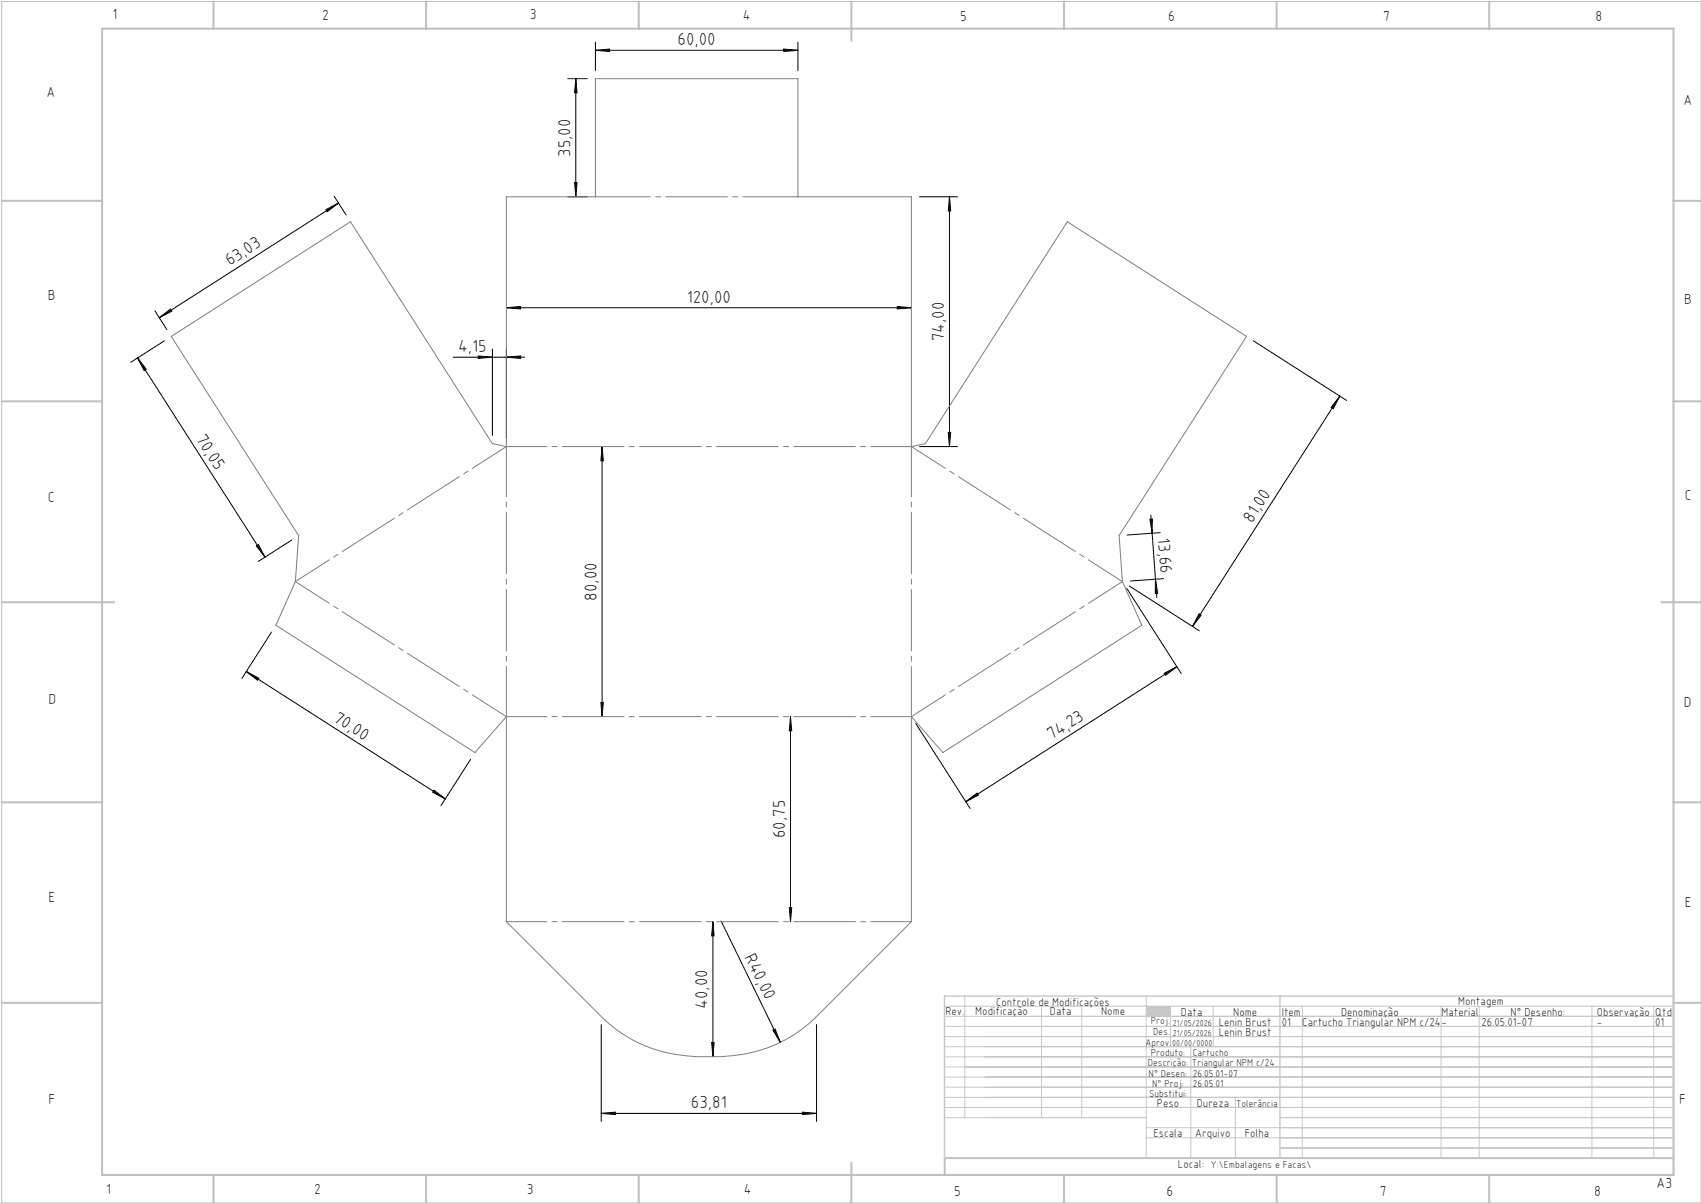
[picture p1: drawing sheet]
<svg xmlns="http://www.w3.org/2000/svg" width="420mm" height="297mm" viewBox="0 0 420 297" stroke-linecap="round" stroke-linejoin="round" font-family="sans-serif">
<path d="M.4 .4h419.6v296.6h-419.6z" fill="none" stroke="#c0c0c0" stroke-width=".25"/>
<g fill="none" stroke="#c0c0c0" stroke-width=".5">
<path d="M25.2 7.1h388v283h-388zM52.7 .4v6.7M105.2 .4v6.7M157.7 .4v6.7M210.2 .4v9.7M262.7 .4v6.7M315.2 .4v6.7M367.7 .4v6.7M.4 49.6h24.8M413.2 49.6h6.8M.4 99.1h24.8M413.2 99.1h6.8"/>
<path d="M.4 148.7h27.8M410.2 148.7h9.8M.4 198.1h24.8M413.2 198.1h6.8M.4 247.6h24.8M413.2 247.6h6.8M52.7 290.1v6.9M105.2 290.1v6.9M157.7 290.1v6.9M210.2 287.1v9.9M262.7 290.1v6.9M315.2 290.1v6.9"/>
<path d="M367.7 290.1v6.9M413.2 285.9h-179.9v4.2"/>
</g>
<g fill="none" stroke="#c3c8d2" stroke-width=".25">
<path d="M233.2 250.9h180M233.2 248.4h180M233.2 253.4h180M233.2 255.9h180M233.2 258.4h180M238.2 245.9v30M257.2 248.4v27.5M267.1 248.4v27.5M283 245.9v40M289 248.4v10M294 258.4v27.5M299.6 248.4v10"/>
<path d="M321.5 248.4v37.5M355.8 248.4v37.5M365.2 248.4v37.5M393.1 248.4v37.5M408.3 248.4v37.5M233.2 260.9h180M233.2 263.4h180M233.2 265.9h180M233.2 268.4h180M233.2 270.9h180M233.2 273.4h180M233.2 275.9h49.8"/>
<path d="M283 278.4h130.2M305 270.9v15M316 275.9h97.2M283 280.9h130.2M316 283.4h97.2"/>
</g>
<path d="M233.2 245.9h180v40h-180zM316 245.9v40" fill="none" stroke="#c3c8d2" stroke-width=".35"/>
<path d="M283 248.4h6v2.5h-6z" fill-rule="evenodd" fill="#c3c8d2"/>
<g fill="none" stroke="#000" stroke-width=".25">
<path d="M140.2 19.4h4.8M142.2 19.4v29.2M142.2 19.4l.3 3.5h-.6zM147 12.4l3.5-.3v.6zM147 10.4v7M147 12.4h50M193.5 12.1l3.5 .3-3.5 .3zM197 10.4v7M80.5 51.8l3.1-1.7-2.8 2.2zM82.5 48.4l3 4.7M83.6 50.1l-44.3 28.3M140.2 48.6h4.8"/>
<path d="M141.9 45.1h.6l-.3 3.5zM227 48.6h9.4M234.4 48.6l.3 3.5h-.6zM234.4 48.6v61.7M38.3 76.8l2.9 4.6M39.3 78.4l2.8-2.1 .3 .5zM125 76l3.5-.3v.6zM125 76h100M221.5 75.7l3.5 .3-3.5 .3zM34 88.4l2.1 2.8-.5 .3zM34 88.4l31.4 49.2M40.6 84.1l-8.3 5.4"/>
<path d="M111.9 88.2h17.6M118.1 87.9l3.5 .3-3.5 .3zM121.6 86.2v21.3M125 88.2l3.5-.3v.6zM125 86.2v22.1M309.5 84.1l23 14.8M330.8 97.8l-36.4 56.9M330.8 97.8l-1.6 3.1-.5-.3zM148.7 110.3l.3 3.5h-.6zM148.7 110.3v66.6M227 110.3h9.4M234.1 106.8h.6l-.3 3.5z"/>
<path d="M63.3 134.8l.5-.4 1.6 3.2zM72.1 133.3l-8.4 5.3M283.9 128.2l.6-.1v3.5zM284.2 127.2l1.4 20.3M286.5 131.5l-8.2 .6M67 156l-7.3 11.5M278.2 145.3l13.5 21M278.8 144.7l17.3 11M285.3 143l.5 3.5h-.6zM287.3 142.9l-8.2 .5M296.1 151.5l.5 .4-2.2 2.8zM60.8 165.8l49.1 31.4"/>
<path d="M60.8 165.8l3.1 1.6-.3 .5zM148.4 173.4h.6l-.3 3.5zM195.2 176.9l.3 3.5h-.6zM195.2 176.9v50.6M226.1 178.6l13.5 21M287.5 166.2l3.1-1.6-2.8 2.1zM290.6 164.6l-52.1 33.3M107.2 195.1l2.7 2.1-3.1-1.6zM116.2 187.5l-7.3 11.4M238.5 197.9l2.8-2.1 .3 .5zM176 227.5l.3 3.5h-.6zM176 227.5v33.4"/>
<path d="M178.1 227.4l14.6 29.9M194.9 224h.6l-.3 3.5zM148.4 253v23.9M175.7 257.4h.6l-.3 3.5zM190.9 254.3l.5-.2 1.3 3.2zM201.6 253v23.9M148.4 274.9l3.5-.3v.6zM148.4 274.9h53.2M198.1 274.6l3.5 .3-3.5 .3z"/>
</g>
<path d="M42.3 83.1l44.2-28.3 35.1 54.7 3.4 .8v-61.7h22v-29.2h50v29.2h28v61.7l3.5-.8 35-54.7 44.3 28.3-31.5 49.1 .8 11.4 4.8 10.8-49.1 31.4-7.8-8.9v50.6l-23.4 23.5a33.3 33.3 0 0 1-18.3 9.3 51.6 51.6 0 0 1-18.2-.3 33.3 33.3 0 0 1-16.7-9l-23.4-23.5v-50.6l-7.7 8.9-49.2-31.4 4.8-10.8 .8-11.4z" fill="none" stroke="#808080" stroke-width=".25"/>
<path d="M125 110.3h100M125 176.9h100M125 227.5h100" fill="none" stroke="#808080" stroke-width=".25" stroke-dasharray="15.2 1.3 1.3 1.3" stroke-dashoffset="5.2"/>
<path d="M125 110.3v66.6M225 176.9v-66.6" fill="none" stroke="#808080" stroke-width=".25" stroke-dasharray="15.2 1.3 1.3 1.3" stroke-dashoffset="2.9"/>
<path d="M72.9 143.6l52.1-33.3M72.9 143.6l52.1 33.3M277.1 143.6l-52.1 33.3M277.1 143.6l-52.1-33.3" fill="none" stroke="#808080" stroke-width=".25" stroke-dasharray="15.2 1.3 1.3 1.3" stroke-dashoffset="5.3"/>
<path d="M147 48.6h50" fill="none" stroke="#808080" stroke-width=".25" stroke-dasharray="15.2 1.3 1.3 1.3" stroke-dashoffset="1.7"/>
<g fill="#000">
<path d="M190.9 254.3l.5-.2 1.3 3.2z"/>
<path d="M147 12.4l3.5-.3v.6zM193.5 12.1l3.5 .3-3.5 .3zM125 76l3.5-.3v.6zM221.5 75.7l3.5 .3-3.5 .3zM118.1 87.9l3.5 .3-3.5 .3zM125 88.2l3.5-.3v.6z"/>
<path d="M141.9 45.1h.6l-.3 3.5zM142.2 19.4l.3 3.5h-.6zM175.7 257.4h.6l-.3 3.5zM176 227.5l.3 3.5h-.6z"/>
<path d="M234.4 48.6l.3 3.5h-.6zM234.1 106.8h.6l-.3 3.5zM148.7 110.3l.3 3.5h-.6zM148.4 173.4h.6l-.3 3.5zM195.2 176.9l.3 3.5h-.6zM194.9 224h.6l-.3 3.5z"/>
<path d="M39.3 78.4l2.8-2.1 .3 .5zM80.5 51.8l3.1-1.7-2.8 2.2z"/>
<path d="M63.3 134.8l.5-.4 1.6 3.2zM34 88.4l2.1 2.8-.5 .3z"/>
<path d="M285.3 143l.5 3.5h-.6zM283.9 128.2l.6-.1v3.5z"/>
<path d="M296.1 151.5l.5 .4-2.2 2.8zM330.8 97.8l-1.6 3.1-.5-.3z"/>
<path d="M60.8 165.8l3.1 1.6-.3 .5zM107.2 195.1l2.7 2.1-3.1-1.6z"/>
<path d="M287.5 166.2l3.1-1.6-2.8 2.1zM238.5 197.9l2.8-2.1 .3 .5z"/>
<path d="M148.4 274.9l3.5-.3v.6zM198.1 274.6l3.5 .3-3.5 .3z"/>
</g>
<g font-size="4.3">
<text x="167.3" y="11.1">60,00</text>
<text x="140.9" y="38.7" transform="rotate(-90 140.9 38.7)">35,00</text>
<text x="56.8" y="65.7" transform="rotate(-33 56.8 65.7)">63,03</text>
<text x="169.6" y="74.7">120,00</text>
<text x="113.1" y="86.9">4,15</text>
<text x="233.2" y="84.3" transform="rotate(-90 233.2 84.3)">74,00</text>
<text x="48.2" y="108.3" transform="rotate(57 48.2 108.3)">70,05</text>
<text x="309.2" y="129.3" transform="rotate(-57 309.2 129.3)">81,00</text>
<text x="285.9" y="132.8" transform="rotate(86 285.9 132.8)">13,66</text>
<text x="147.4" y="148.3" transform="rotate(-90 147.4 148.3)">80,00</text>
<text x="82.1" y="177.9" transform="rotate(33 82.1 177.9)">70,00</text>
<text x="259.7" y="182.8" transform="rotate(-33 259.7 182.8)">74,23</text>
<text x="193.9" y="207" transform="rotate(-90 193.9 207)">60,75</text>
<text x="183.8" y="236.2" transform="rotate(64 183.8 236.2)">R40,00</text>
<text x="174.7" y="249.1" transform="rotate(-90 174.7 249.1)">40,00</text>
<text x="170.6" y="273.6">63,81</text>
</g>
<g font-size="3.6">
<text x="27.8" y="4.8">1</text>
<text x="79.5" y="4.9">2</text>
<text x="130.8" y="4.8">3</text>
<text x="183.4" y="4.9">4</text>
<text x="237.1" y="5.1">5</text>
<text x="288.4" y="5.2">6</text>
<text x="341.5" y="5.1">7</text>
<text x="394" y="5.2">8</text>
<text x="11.5" y="24">A</text>
<text x="415.7" y="25.8">A</text>
<text x="11.8" y="74.1">B</text>
<text x="415.8" y="75.1">B</text>
<text x="11.8" y="124">C</text>
<text x="416" y="123.5">C</text>
<text x="12" y="173.7">D</text>
<text x="415.8" y="174.7">D</text>
<text x="12" y="222.6">E</text>
<text x="416" y="223.9">E</text>
<text x="12" y="272.6">F</text>
<text x="414.6" y="272.6">F</text>
<text x="409" y="293.3">A3</text>
<text x="26.2" y="294.8">1</text>
<text x="77.6" y="294.8">2</text>
<text x="130.1" y="294.8">3</text>
<text x="183.7" y="294.7">4</text>
<text x="235.6" y="295.2">5</text>
<text x="288" y="295.2">6</text>
<text x="340.7" y="295.2">7</text>
<text x="393.6" y="295.2">8</text>
</g>
<g font-size="2.9">
<text x="240.8" y="250.6">Modificação</text>
<text x="259.2" y="250.6">Data</text>
<text x="271.9" y="250.6">Nome</text>
<text x="290.9" y="288.4">Local:</text>
</g>
<g font-size="2.8">
<text x="233.4" y="250.6">Rev.</text>
<text x="246" y="248.4">Controle de Modificações</text>
<text x="291.6" y="250.8">Data</text>
<text x="304.5" y="250.8">Nome</text>
<text x="316.5" y="250.9">Item</text>
<text x="331.1" y="250.9">Denominação</text>
<text x="355.9" y="250.9">Material</text>
<text x="360.1" y="248.2">Montagem</text>
<text x="373" y="250.9">N° Desenho:</text>
<text x="394.3" y="250.9">Observação</text>
<text x="408.7" y="250.9">Qtd</text>
<text x="300.9" y="253.3">Lenin Brust</text>
<text x="300.9" y="255.8">Lenin Brust</text>
<text x="316.5" y="253.3">01</text>
<text x="321.6" y="253.3">Cartucho Triangular NPM c/24</text>
<text x="355.9" y="253.3">-</text>
<text x="365.8" y="253.3">26.05.01-07</text>
<text x="394.3" y="253.3">-</text>
<text x="408.7" y="253.3">01</text>
<text x="285.6" y="273.3">Peso</text>
<text x="295.5" y="273.3">Dureza</text>
<text x="284.8" y="280.8">Escala</text>
<text x="295.1" y="280.8">Arquivo</text>
<text x="307.3" y="280.8">Folha</text>
</g>
<g font-size="2.5">
<text x="284.1" y="252.9">Proj.</text>
<text x="284.8" y="255.5">Des.</text>
<text x="282.8" y="258.3">Aprov.</text>
<text x="283.4" y="263.3">Descrição:</text>
<text x="284.2" y="260.7">Produto:</text>
<text x="294.3" y="263.2">Triangular NPM c/24</text>
<text x="294.5" y="260.7">Cartucho</text>
<text x="283.6" y="265.8">N° Desen:</text>
<text x="284.5" y="268.3">N° Proj:</text>
<text x="294.5" y="268.3">26.05.01</text>
<text x="294.5" y="265.8">26.05.01-07</text>
<text x="283.7" y="270.9">Substitui:</text>
<text x="305.2" y="273.3">Tolerância</text>
<text x="298.9" y="288.4">Y:\Embalagens e Facas\</text>
</g>
<g font-size="2.1">
<text x="289.6" y="253.3">21/05/2026</text>
<text x="289.6" y="255.8">21/05/2026</text>
<text x="289.4" y="258.3">00/00/0000</text>
</g>
</svg>
